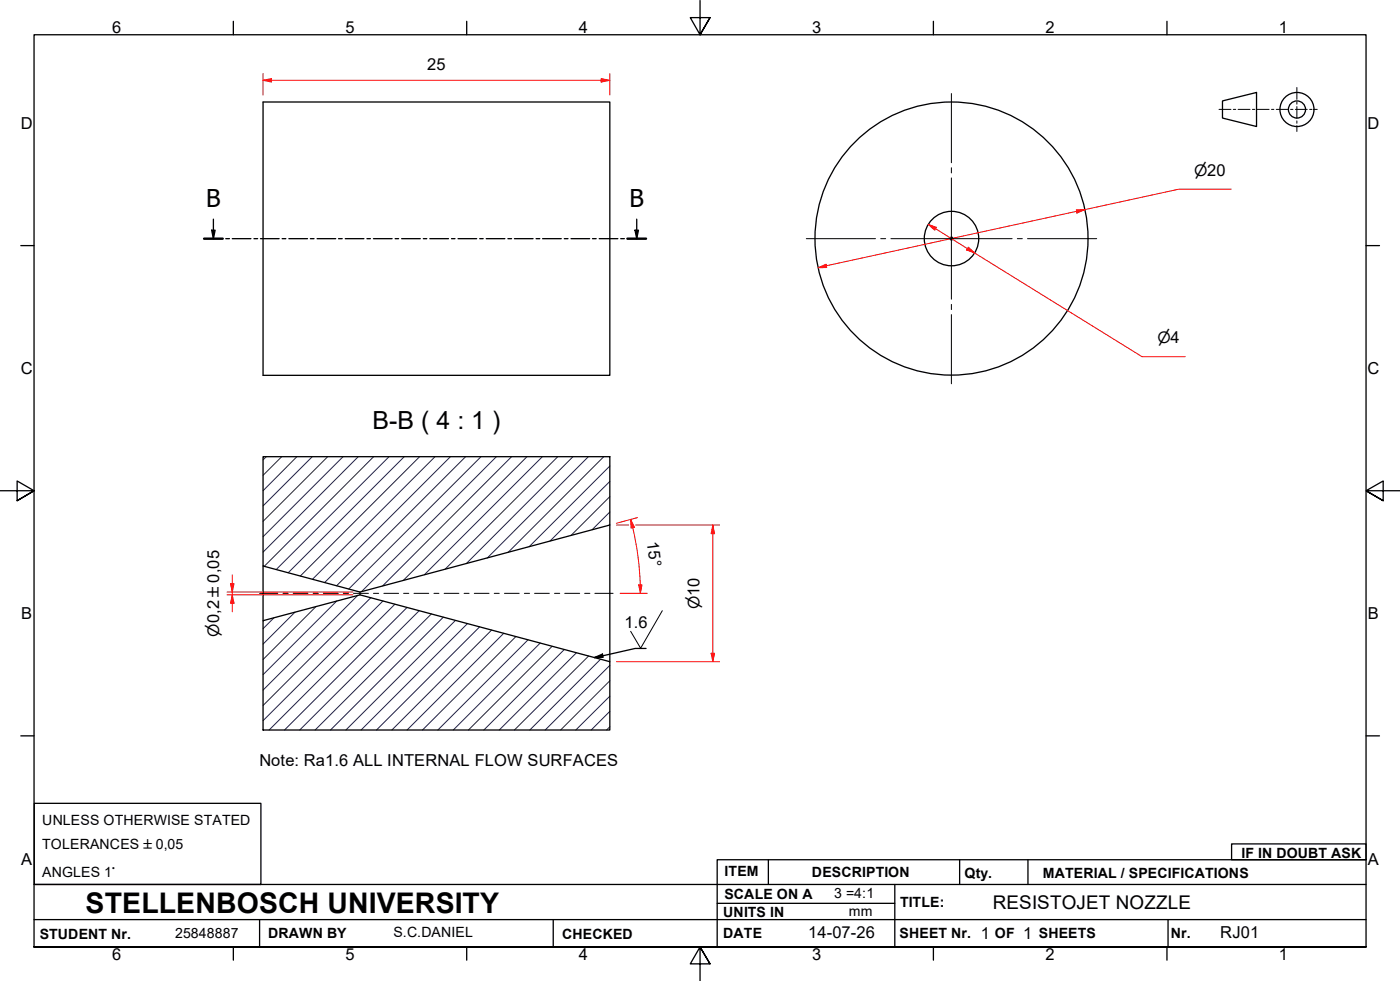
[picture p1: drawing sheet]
<svg xmlns="http://www.w3.org/2000/svg" width="410mm" height="287mm" viewBox="0 0 410 287" stroke-linecap="round" stroke-linejoin="round" font-family="sans-serif">
<!-- layer: Hatch -->
<g fill="none" stroke="#1e1e47" stroke-width=".29">
<path d="M78 133.7l-1 .9M82.5 133.7l-5.5 5.4M86.9 133.7l-9.9 10M91.4 133.7l-14.4 14.4M95.9 133.7l-18.9 18.9M100.5 133.7l-23.5 23.4M104.9 133.7l-27.9 27.9M109.4 133.7l-32.1 32.1M113.9 133.7l-33 33M118.4 133.7l-34 34M122.9 133.7l-35 34.9M127.4 133.7l-35.9 35.9"/>
<path d="M131.9 133.7l-36.8 36.8M136.3 133.7l-37.7 37.8M140.8 133.7l-38.7 38.7M145.4 133.7l-39.5 39.5M149.8 133.7l-37.8 37.8M154.3 133.7l-36.2 36.2M158.8 133.7l-34.5 34.5M163.3 133.7l-32.9 32.9M167.8 133.7l-31.3 31.3M172.3 133.7l-29.6 29.6M176.8 133.7l-28 28M178.6 136.4l-23.7 23.6"/>
<path d="M178.6 149.9l-5.2 5.2M178.6 145.4l-11.4 11.3M178.6 140.9l-17.6 17.5M86.4 179.2l-9.4 9.3M92.5 177.6l-15.5 15.5M98.6 175.9l-21.6 21.6M104.8 174.3l-27.8 27.7M108.6 175l-31.6 31.5M112.1 175.9l-35.1 35.1M115.6 176.9l-36.8 36.8M119.2 177.8l-35.9 35.9M122.7 178.8l-34.9 34.9"/>
<path d="M126.3 179.7l-34 34M80.2 180.9l-3.2 3.1M129.8 180.7l-33 33M133.3 181.6l-32 32.1M136.9 182.5l-31.2 31.2M140.5 183.5l-30.3 30.2M144 184.4l-29.3 29.3M147.5 185.4l-28.3 28.3M151.1 186.3l-27.4 27.4M154.6 187.3l-26.4 26.4M158.2 188.2l-25.5 25.5M161.7 189.2l-24.5 24.5"/>
<path d="M165.2 190.1l-23.5 23.6M168.8 191.1l-22.6 22.6M172.3 192l-21.7 21.7M175.8 193l-20.7 20.7M178.6 199.3l-14.5 14.4M178.6 194.8l-19 18.9M178.6 212.7l-1 1M178.6 208.2l-5.5 5.5M178.6 203.8l-10 9.9"/>
</g>
<!-- layer: Visible Edges(ISO) -->
<g fill="none" stroke="#000" stroke-width=".38">
<path d="M77 29.9h101.6v80h-101.6zM77 133.7h101.6v20l-73.2 19.6-28.4-7.6zM178.6 153.7v40M77 165.7v16M105.4 173.3v.8M77 181.7l28.4-7.6 73.2 19.6v20h-101.6z"/>
<circle cx="278.6" cy="69.8" r="40"/>
<circle cx="278.6" cy="69.8" r="8"/>
<circle cx="278.6" cy="69.8" r=".41"/>
</g>
<!-- layer: Section View Lines(ISO) -->
<g fill="none" stroke="#000" stroke-width=".38">
<path d="M59.8 69.9h5.4M62 67.4h1l-.5 2.5zM62.5 64.1v5.8M66.1 69.9h1.1M68 69.9h5.5M74.4 69.9h1M76.3 69.9h5.4M82.6 69.9h1.1M84.6 69.9h5.4M90.9 69.9h1M92.8 69.9h5.5M99.1 69.9h1.1"/>
<path d="M101.1 69.9h5.5M107.4 69.9h1.1M109.3 69.9h5.5M115.7 69.9h1M117.6 69.9h5.5M124 69.9h1M125.9 69.9h5.4M132.2 69.9h1M134.1 69.9h5.5M140.5 69.9h1M142.4 69.9h5.4M148.7 69.9h1.1"/>
<path d="M150.6 69.9h5.5M157 69.9h1.1M158.9 69.9h5.4M165.2 69.9h1.1M167.2 69.9h5.5M173.5 69.9h1.1M175.5 69.9h5.4M181.7 69.9h1.1M183.7 69.9h5.5M185.9 67.4h1l-.5 2.5zM186.4 64.1v5.8"/>
</g>
<path d="M59.8 69.9h5.4M183.7 69.9h5.5" fill="none" stroke="#000" stroke-width=".7"/>
<path d="M62 67.4h1l-.5 2.5zM185.9 67.4h1l-.5 2.5z" fill="#000"/>
<!-- layer: Border_0 -->
<g fill="none" stroke="#000" stroke-width=".38">
<path d="M68.3 6.2v4M136.7 6.2v4M205 .1v10.1l-2.9-5h5.8l-2.9 5 2.9-5M273.3 6.2v4M341.7 6.2v4M6.1 71.9h3.9M400 71.9h3.9M0 143.7h10l-5-2.9v5.8l5-2.9-5 2.9M410 143.7h-10l5-2.9v5.8l-5-2.9 5 2.9M6.1 215.4h3.9M400 215.4h3.9M10 277.2v-267h390v267h-390h390"/>
<path d="M68.3 277.2v3.9M136.7 277.2v3.9M273.3 277.2v3.9M341.7 277.2v3.9M207.9 282.1l-2.9-4.9 2.9 4.9h-5.8l2.9-4.9v10"/>
</g>
<!-- layer: Sketch Geometry(ISO) -->
<g fill="none" stroke="#000" stroke-width=".38">
<path d="M357.9 29.5l10-2.4v9.9l-10-2.4zM10 235.2h66.4v23.7h-66.4zM10 258.9h390M225 251.7v7.2M262 258.9v18.3M281 251.7v7.2M301 251.7v7.2M360.6 247h39.4v4.7h-39.4zM400 251.7h-190v25.5M10 277.2h390M10 269.2h390M76 269.2v8"/>
<path d="M162 269.2v8M210 264.4h52M342 269.2v8"/>
<circle cx="379.8" cy="32" r="5"/>
<circle cx="379.8" cy="32" r="2.51"/>
</g>
<g fill="none" stroke="#000" stroke-width=".29">
<path d="M356.9 32h3.5M361.1 32h.7M362.5 32h3.5M366.7 32h.7M368.1 32h3.5M372.3 32h.7M373.7 32h3.5M377.9 32h.7M379.3 32h3.5M379.7 25.6v3.5M379.7 29.8v.7M379.7 31.2v3.5"/>
<path d="M379.7 35.4v.7M379.7 36.8v1.7M383.5 32h.7M384.9 32h.8"/>
</g>
<!-- layer: Dimensions(ISO) -->
<path d="M317.7 61.4l-2.5 .5" fill="none" stroke="#f00" stroke-width=".29"/>
<path d="M315.2 61.4h2.5l-2.4 1z" fill="#f00"/>
<path d="M241.9 77.8l-2.4 .6M315.2 61.4h2.5l-2.4 1z" fill="none" stroke="#f00" stroke-width=".29"/>
<path d="M239.5 78.4l2.4-1 .2 .9z" fill="#f00"/>
<path d="M360.5 55.4h-15.4l-27.4 6M239.5 78.4l2.4-1 .2 .9zM271.8 65.7l2.1 1.2M315.2 61.9l-73.3 15.9" fill="none" stroke="#f00" stroke-width=".29"/>
<path d="M271.8 65.7l2.4 .9-.5 .8z" fill="#f00"/>
<path d="M271.8 65.7l2.4 .9-.5 .8zM283.3 72.8l2.1 1.3" fill="none" stroke="#f00" stroke-width=".29"/>
<path d="M283.5 72.3l1.9 1.8-2.4-.9z" fill="#f00"/>
<path d="M77 23.5h2.5M273.9 66.9l9.4 5.9M283.5 72.3l1.9 1.8-2.4-.9zM285.4 74.1l49 30.3h12.6" fill="none" stroke="#f00" stroke-width=".29"/>
<path d="M77 23.5l2.5-.5v1z" fill="#f00"/>
<path d="M77 23.5l2.5-.5v1zM176 23.5h2.6" fill="none" stroke="#f00" stroke-width=".29"/>
<path d="M176 23l2.6 .5-2.6 .5z" fill="#f00"/>
<path d="M77 21.5v6.3M79.5 23.5h96.5M176 23l2.6 .5-2.6 .5zM178.6 21.5v6.3M187.5 171.2v2.5" fill="none" stroke="#f00" stroke-width=".29"/>
<!-- layer: Centerline(ISO) -->
<g fill="none" stroke="#000" stroke-width=".29">
<path d="M76 173.7h5.3M82.9 173.7h1.5M85.9 173.7h4.3M91.7 173.7h1.5M94.7 173.7h4.4M100.5 173.7h1.5M103.5 173.7h4.4M109.3 173.7h1.6M112.4 173.7h4.3M118.2 173.7h1.5M121.2 173.7h4.3M127.1 173.7h1.4"/>
<path d="M130 173.7h4.4M135.9 173.7h1.5M138.9 173.7h4.3M144.7 173.7h1.5M147.7 173.7h4.3M153.5 173.7h1.6M156.5 173.7h4.3M162.4 173.7h1.5M165.4 173.7h4.3M171.2 173.7h1.5M174.2 173.7h5.3"/>
</g>
<!-- layer: Center Mark(ISO) -->
<path d="M278.6 27.4v20.2M278.6 49.1v1.5M278.6 52.1v35.5M236.1 69.9h20.2M257.9 69.9h1.4M260.9 69.9h35.5M297.9 69.9h1.4M300.9 69.9h20.2M278.6 89.1v1.5M278.6 92.1v20.2" fill="none" stroke="#000" stroke-width=".29"/>
<!-- layer: Symbols(ISO) -->
<path d="M174.1 192.5l2.3-1 .2 .9zM189.2 189.8h-3.2l-11.9 2.7" fill="none" stroke="#000" stroke-width=".38"/>
<path d="M174.1 192.5l2.3-1 .2 .9z" fill="#000"/>
<path d="M193.9 178.8l-6.3 11-2.9-5" fill="none" stroke="#000" stroke-width=".29"/>
<!-- layer: Dimensions(ISO) -->
<path d="M187 171.2h1l-.5 2.5z" fill="#f00"/>
<path d="M184.7 152l.6 2.5M187 171.2h1l-.5 2.5z" fill="none" stroke="#f00" stroke-width=".29"/>
<path d="M184.7 152l1.1 2.4-1 .2z" fill="#f00"/>
<path d="M184.7 152l1.1 2.4-1 .2zM185.3 154.5l1.4 7.7 .8 9M186.6 151.5l-6.1 1.7M208.7 153.7v2.5M181.5 173.7h8" fill="none" stroke="#f00" stroke-width=".29"/>
<path d="M208.7 153.7l.5 2.5h-1z" fill="#f00"/>
<path d="M208.7 153.7l.5 2.5h-1zM208.7 191.2v2.5" fill="none" stroke="#f00" stroke-width=".29"/>
<path d="M208.2 191.2h1l-.5 2.5z" fill="#f00"/>
<path d="M180.5 153.7h3.6M186.1 153.7h24.6M208.7 156.2v35M68 170.8v2.5M180.5 193.7h30.2M208.2 191.2h1l-.5 2.5z" fill="none" stroke="#f00" stroke-width=".29"/>
<path d="M67.5 170.8h1l-.5 2.5z" fill="#f00"/>
<path d="M67.5 170.8h1l-.5 2.5zM68 174.1v2.5" fill="none" stroke="#f00" stroke-width=".29"/>
<path d="M68 174.1l.5 2.5h-1z" fill="#f00"/>
<path d="M66.5 173.3h36.9M66.5 174.1h36.9M68 174.1l.5 2.5h-1zM68 168.3v2.5M68 173.3v.8M68 176.6v2.5" fill="none" stroke="#f00" stroke-width=".29"/>
<text font-size="8.3" x="25.1" y="267.2">STELLENBOSCH UNIVERSITY</text>
<text font-size="7.3" x="109" y="125.7">B-B ( 4 : 1 )</text>
<g font-size="7.2">
<text x="60.4" y="60.7">B</text>
<text x="184.3" y="60.7">B</text>
</g>
<text font-size="5.5" x="290.7" y="266.1">RESISTOJET NOZZLE</text>
<g font-size="4.8">
<text x="32.8" y="9.7">6</text>
<text x="101.2" y="9.7">5</text>
<text x="169.5" y="9.7">4</text>
<text x="237.8" y="9.7">3</text>
<text x="306.1" y="9.7">2</text>
<text x="374.5" y="9.7">1</text>
<text x="125.1" y="20.5">25</text>
<text x="6.1" y="37.8">D</text>
<text x="400.4" y="37.8">D</text>
<text x="6.1" y="109.6">C</text>
<text x="400.4" y="109.6">C</text>
<text x="189.4" y="158.7" transform="rotate(83 189.4 158.7)">15°</text>
<text x="6.2" y="181.3">B</text>
<text x="182.9" y="183.8">1.6</text>
<text x="400.5" y="181.3">B</text>
<text x="75.9" y="224.1">Note: Ra1.6 ALL INTERNAL FLOW SURFACES</text>
<text x="6.2" y="253.1">A</text>
<text x="400.5" y="253.1">A</text>
<text x="236.7" y="274.7">14-07-26</text>
<text x="287.1" y="274.8">1</text>
<text x="299.6" y="274.8">1</text>
<text x="357.3" y="274.7">RJ01</text>
<text x="32.8" y="281.1">6</text>
<text x="101.2" y="281.1">5</text>
<text x="169.5" y="281.1">4</text>
<text x="237.8" y="281.1">3</text>
<text x="306.1" y="281.1">2</text>
<text x="374.5" y="281.1">1</text>
</g>
<g font-size="4.6">
<text x="349.6" y="51.5">⌀20</text>
<text x="338.9" y="100.5">⌀4</text>
<text x="204.9" y="178.4" transform="rotate(-90 204.9 178.4)">⌀10</text>
<text x="64.1" y="186.4" transform="rotate(-90 64.1 186.4)">⌀0,2 ±0,05</text>
</g>
<g font-size="4.1">
<text x="12.4" y="241.6">UNLESS OTHERWISE STATED</text>
<text x="12.4" y="248.5">TOLERANCES ±0,05</text>
<text x="363.5" y="251.2">IF IN DOUBT ASK</text>
<text x="12.4" y="256.6">ANGLES 1°</text>
<text x="212.2" y="256.5">ITEM</text>
<text x="237.7" y="256.7">DESCRIPTION</text>
<text x="282.4" y="256.9">Qty.</text>
<text x="305.4" y="256.9">MATERIAL / SPECIFICATIONS</text>
<text x="212.1" y="263">SCALE ON A</text>
<text x="244.2" y="263">3 =4:1</text>
<text x="211.8" y="268.4">UNITS IN</text>
<text x="248.5" y="268.2">mm</text>
<text x="263.5" y="265.6">TITLE:</text>
<text x="11.6" y="274.8">STUDENT Nr.</text>
<text x="51.2" y="274.7">25848887</text>
<text x="78.5" y="274.6">DRAWN BY</text>
<text x="115.2" y="274.4">S.C.DANIEL</text>
<text x="164.6" y="274.8">CHECKED</text>
<text x="211.8" y="274.6">DATE</text>
<text x="263.4" y="274.6">SHEET Nr.</text>
<text x="291.3" y="274.6">OF</text>
<text x="304.2" y="274.6">SHEETS</text>
<text x="342.8" y="274.5">Nr.</text>
</g>
</svg>
